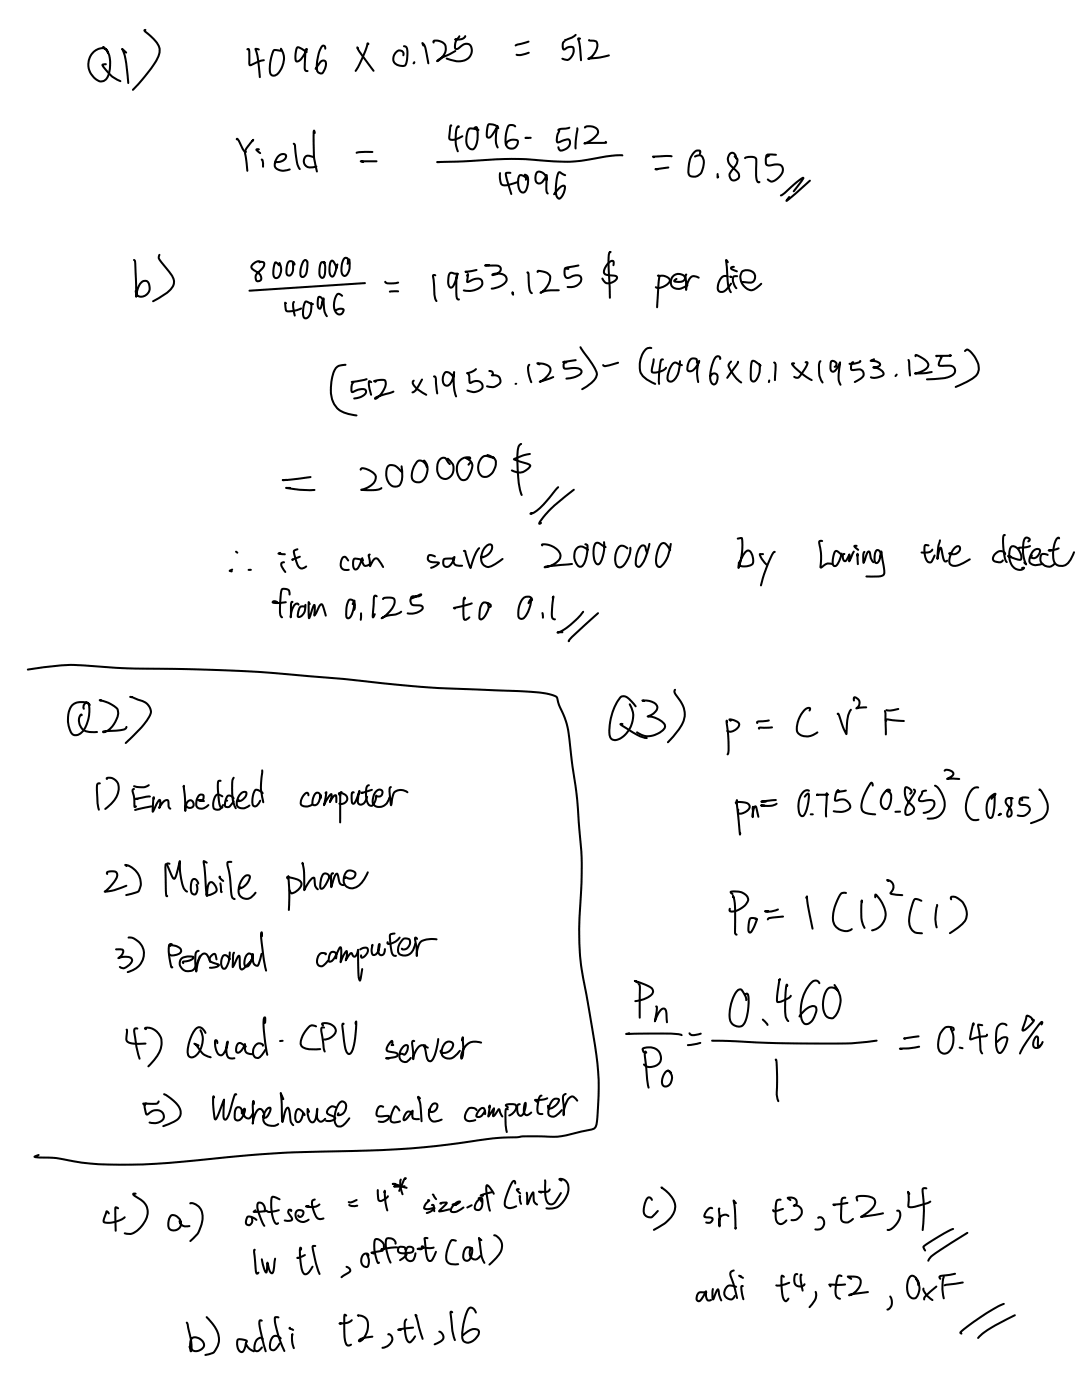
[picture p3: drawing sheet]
<svg xmlns="http://www.w3.org/2000/svg" width="161mm" height="207mm" viewBox="0 0 161 207" stroke-linecap="round" stroke-linejoin="round" font-family="sans-serif">
<g fill="none" stroke="#000" stroke-width=".3">
<path d="M54.5 6.5l-.1-.1a16.9 16.9 0 0 1-1.8 4.1M61.3 9.2l-.1 .2M78.2 6.2l-1.9 .5M82.7 19.3a2.22 2.22 0 0 0-.2 1.8l.3-.1a2.24 2.24 0 0 1 1.4-.3 1.19 1.19 0 0 1-1.4 1.6l-.2-.5M84.2 18.9l-.5 .1a1.54 1.54 0 0 0-1.1 .3M85.4 19l-.2 3M86.5 18.9a1.35 1.35 0 0 1 2 .6 2.33 2.33 0 0 1-1.3 1.4l-.7 .3 3.1-.1h.1l-.1-.1M87.2 5.9l.4 .1a.71 .71 0 0 1 .7 .3 .71 .71 0 0 1 0 .8 2.32 2.32 0 0 1-1.3 1.6l1.8-.2 1.3-.3M55.1 22.5h-1.4l-.9 .1M55.7 23.9h-2.3l.3 .1M75.5 25.6h-.6l-.1 .2 .8 2.9M77.6 25.9a.94 .94 0 0 1 .5 1.2l-.2 .9a.55 .55 0 0 1-.5 .5 .55 .55 0 0 1-.6-.5 2.61 2.61 0 0 1 .1-2l.3-.1 .3 .2a.41 .41 0 0 1 .3 .5"/>
<path d="M80.9 26.7a1.15 1.15 0 0 0-1.3-1.3 1.23 1.23 0 0 0-.1 1.7 1.02 1.02 0 0 0 1.2-.8l.2-.4-.1 1.1a2.53 2.53 0 0 0 .2 1.6M92.1 23a19.7 19.7 0 0 0-5.2 .7 30.1 30.1 0 0 1-8.5-.1 94.8 94.8 0 0 0-11.1 .3l-2.6 .1h.3M98.9 24.8l-1.9 .3h.3M99.4 23.1l-2.8 .1 .2 .1M51.1 54a1.62 1.62 0 0 0-1.9 1.5 5.8 5.8 0 0 0 .5 4.7 4.1 4.1 0 0 0 3 1.3M54 41.9l-17.1 1.1M57 41.7a1.53 1.53 0 0 0 1.4 .2l.5-.1M58.9 43.1l-1.2 .1M64.2 55.7h.2l.1 .2 .2 2.3M78.3 54a2.68 2.68 0 0 0 .2 2.3l.1 .3M42.9 72.2h-.6l.4 .1a16.1 16.1 0 0 0 3.8 .2M45.9 70.6l-4.1 .5 .6-.1"/>
<path d="M82.6 72.1l-.1 .1a22.8 22.8 0 0 1-3.4 3.6l-.6 .3 .1-.2M84.9 72.5l-1.3 1a13.1 13.1 0 0 0-3.8 4l.3-.1M4.1 99.1a34 34 0 0 1 11.5-.3l3.6 .2 9.2 .1 9.1 .3 13.3 1.1 12.2 1.2 13.5 .6a17.1 17.1 0 0 1 5.8 .8l.4 1.3a14.3 14.3 0 0 1 1.7 6.6l.4 2.9a157.5 157.5 0 0 1 1.3 13l-.2 5.7a45.7 45.7 0 0 0 1.1 15.8l.1 1a63.2 63.2 0 0 1 1.5 12.1l-.2 3a4.8 4.8 0 0 1-.4 2.5l-2.2 .6a14.2 14.2 0 0 1-6.3 .6h-2.3l-.8 .2a49.2 49.2 0 0 0-9.1 .9l-4.6 .5-4.6 .4-17.9 .6-12.5 1.1a72.8 72.8 0 0 1-16.3 .1 22.2 22.2 0 0 0-6-.7l-.3-.1 .6-.2M34.4 84.3l-.4 .2 .3 .1M34.9 81.7l.2 .1M37.1 84.4h-.3M52.2 89.4l.2-.5v.7a3 3 0 0 1-.8 1.9h-.3a3.5 3.5 0 0 1 .4-2.7h.1a.85 .85 0 0 1 .7 1l-.1 .5M53.4 90.8v1M54.7 82.1a.46 .46 0 0 0 0 .7l.1 1a1.69 1.69 0 0 1 .9-1.1 1.2 1.2 0 0 1 .7 .7l.3 .5M60.8 88.4l.2-.1a1.44 1.44 0 0 0 1.3-.3l-1.1 .5a.56 .56 0 0 0-.5 .6 .56 .56 0 0 0 .5 .5h.8a.41 .41 0 0 1 .5 .2 .41 .41 0 0 1-.2 .6 2.55 2.55 0 0 1-2 .4M71.4 82.4l-.2 .1a1.66 1.66 0 0 0 1.6-1.8 .9 .9 0 0 0-1.2 .6l-.1 .2a1.79 1.79 0 0 0 .2 2.3 .92 .92 0 0 0 1 0l1.7-1.1M78.7 88.9a.78 .78 0 0 0-.7-.6 .78 .78 0 0 0-.8 .5 3.3 3.3 0 0 0-.4 2.7l.4 .1a1.88 1.88 0 0 0 1.1-1.5l.2-.9v-.4l-.3 .5"/>
<path d="M80.2 90.8l.1 .7M81.8 88.5l.1-.2-.2 1.4a3.2 3.2 0 0 0 .1 1.9l.3 .1M88.5 90.8l-3.7 3.4-.6 .7M19.5 103.2h-.2l1 .3a2.43 2.43 0 0 1 2 1.5 2.22 2.22 0 0 1-.8 2l-1.2 1.4-1.7 1.6M107.6 106.8h-.1a21.6 21.6 0 0 1 .2 4.8l-.1 .1M108.1 106.7l-.2-.1a1.65 1.65 0 0 1 1.5 .6 1.34 1.34 0 0 1-1.8 1M108.9 119v-.2l.2-.1a2.25 2.25 0 0 1 1.7 .5 .97 .97 0 0 1-.8 1.1l-.7 .1-.1-.3v-.2M109 118.6v-.2l.5 5.2v-.3M113.7 106.7l-1.6 .1-.1 .1v.1M114.2 107.7h-1.8l-.1 .1v.1M114.8 118.4l-2.2 .3h.7M114.9 119a4 4 0 0 1-2.3 .2h.5"/>
<path d="M139.8 114.1a.95 .95 0 0 1 1.3 .4 1.55 1.55 0 0 1-1 .8h1.8M153.8 116.9a4.3 4.3 0 0 1 1.2 3.1 2.21 2.21 0 0 1-1.9 1.7l-.6 .2M115.1 134.6a2.87 2.87 0 0 1-1.9 .3h.4M115.9 135.7l-1.6 .2a.65 .65 0 0 0-.7 .2M133.2 120.2h-.7M140.7 133.1v-.2a.68 .68 0 0 1 1 0 2.59 2.59 0 0 1 1 3.5l-.6 .6-1.6 1.2M102 153a1.07 1.07 0 0 0 1.3 .1l.4-.1M103.6 154.4l-1.8 .3M112.9 150.9l.7 .8M114.8 156.9l.1 .4 .1 2.8a7.3 7.3 0 0 0 .2 2.9M129.7 154.1a71.1 71.1 0 0 1-10.9 .4l-13.4-.4M135.9 153.4l-2.1 .3 .1 .1"/>
<path d="M136 155l-1.3 .2-1.6 .1h.3M142 155.1l.4 .1M52.8 177.7l-.9 .3h-.3M59.3 174.6a3.6 3.6 0 0 0 .3 2.2M69.8 178.4l-.7 .4M132.7 179.3l.2-.1a.78 .78 0 0 1 .2 1.1 3 3 0 0 1-1.6 1.8h-.2M26.6 181.1a1.04 1.04 0 0 0-1.3-1.1 1.8 1.8 0 0 0-.1 2 1.01 1.01 0 0 0 1.2-.1 1.01 1.01 0 0 0 .2-1.1 .6 .6 0 0 0 .6 .7h.8M40.7 186.3l-.1 .9a1.78 1.78 0 0 1-.4 1.3 2.14 2.14 0 0 1-.6-1.6l-.2 1.5a1.59 1.59 0 0 1-.5-1.2l-.2-.8M51.3 187.5a.48 .48 0 0 1 .5 .4 .48 .48 0 0 1-.4 .6l-.9 .6M57.4 197.6a.74 .74 0 0 1 .7 .5 .74 .74 0 0 1-.3 .8l-.5 .4-.7 .2M65 197.1a.81 .81 0 0 1 .6 .8 .81 .81 0 0 1-.6 .8l-.7 .3M73.1 182.9a1.71 1.71 0 0 1 .8 2.8l-1.5 1.5"/>
<path d="M120.7 191.3a1.73 1.73 0 0 1-.6 1.8l-.3 .4M121.1 180.3a.73 .73 0 0 1 .8 .3 .73 .73 0 0 1 0 .8l-.5 .6h-.8M131.7 191.9a1.28 1.28 0 0 1-.4 2M150.2 194.7l-3.8 2-1.1 .8-.6 .6"/>
</g>
<text font-size="62.1" x="5" y="157.5">≡</text>
<text font-size="9.1" x="134.3" y="184.5">⽣</text>
<text font-size="8.4" x="64.7" y="26.7">-</text>
<text font-size="7.4" x="19.7" y="11.5">)</text>
<text font-size="6.7" x="92.6" y="151.6">照</text>
<text font-size="6.5" x="98.8" y="108.3">)</text>
<g font-size="6.3">
<text x="48.9" y="60">-</text>
<text x="69.3" y="71.8">$</text>
</g>
<text font-size="6.2" x="129" y="136.2">)</text>
<text font-size="6.1" x="107.7" y="28.4">8751</text>
<g font-size="5.9">
<text x="97" y="44.1">perdie</text>
<text x="109.1" y="85.2">by</text>
</g>
<text font-size="5.8" x="22.6" y="43.2">)</text>
<text font-size="5.7" x="89.1" y="42.7">$</text>
<g font-size="5.6">
<text x="14.3" y="120.4">computer</text>
<text x="114.9" y="150.3">460</text>
</g>
<text font-size="5.5" x="90.1" y="108.3">Q</text>
<text font-size="5.4" x="107.8" y="137.1">Po</text>
<text font-size="5.3" x="96.7" y="180.8">)</text>
<g font-size="5.2">
<text x="85.9" y="56.4">(</text>
<text x="27.7" y="155.5">Quad</text>
</g>
<g font-size="5.1">
<text x="35" y="24.2">Yield</text>
<text x="18.5" y="181.5">)</text>
</g>
<g font-size="5">
<text x="27.2" y="118.9">bedded</text>
<text x="95" y="159.8">P</text>
</g>
<g font-size="4.8">
<text x="123.2" y="136.7">(</text>
<text x="18.7" y="156.7">47</text>
<text x="28.1" y="182.6">)</text>
</g>
<g font-size="4.7">
<text x="107.9" y="150.9">0</text>
<text x="150.9" y="154.8">%</text>
<text x="68.8" y="166.5">competer</text>
<text x="30.4" y="199.5">) addi</text>
</g>
<text font-size="4.6" x="19.8" y="42.8">b</text>
<g font-size="4.5">
<text x="64" y="43.5">1953</text>
<text x="94.6" y="55.7">125</text>
<text x="121.2" y="84.3">Loving</text>
<text x="94.2" y="108">3</text>
</g>
<g font-size="4.4">
<text x="53.4" y="71.5">200000</text>
<text x="146.9" y="83.3">defect</text>
<text x="66.6" y="197.7">16</text>
</g>
<g font-size="4.3">
<text x="13.1" y="11">Q1</text>
<text x="108.7" y="122.5">p</text>
<text x="134.5" y="137.1">(</text>
</g>
<g font-size="4.2">
<text x="142.9" y="120.5">(</text>
<text x="31.5" y="165.8">Warehouse</text>
<text x="142.1" y="197.1">⼆</text>
</g>
<g font-size="4.1">
<text x="10" y="107.9">Q2)</text>
<text x="137.3" y="120.3">]</text>
<text x="44.5" y="155.1">CPU</text>
</g>
<g font-size="4">
<text x="119.3" y="136.5">1</text>
<text x="24.2" y="165.8">)</text>
<text x="50.2" y="198.4">t</text>
</g>
<g font-size="3.9">
<text x="36.6" y="10.5">4096</text>
<text x="127.4" y="119.6">(</text>
</g>
<g font-size="3.8">
<text x="81.4" y="178.1">)</text>
<text x="103.1" y="191.7">andi</text>
</g>
<g font-size="3.7">
<text x="40.3" y="90.6">from</text>
<text x="82.5" y="94.1">1</text>
<text x="143.5" y="155.1">46</text>
<text x="53.4" y="186.7">offset</text>
</g>
<g font-size="3.6">
<text x="117.9" y="108.2">CV</text>
<text x="36.4" y="180.6">offset</text>
<text x="44" y="187.8">tl</text>
<text x="27.6" y="199.2">b</text>
</g>
<g font-size="3.5">
<text x="52.6" y="9.7">×</text>
<text x="98.7" y="56.1">4096</text>
<text x="133.9" y="119.8">85</text>
<text x="104.2" y="181.1">srH</text>
</g>
<g font-size="3.4">
<text x="62.5" y="8.6">125</text>
<text x="66.5" y="21.6">4096</text>
<text x="82" y="28.6">6</text>
<text x="78" y="42.6">125</text>
<text x="65.5" y="57.9">1953</text>
<text x="127.4" y="136.6">1</text>
<text x="138.8" y="155.2">0</text>
</g>
<g font-size="3.3">
<text x="101.8" y="25.4">0</text>
<text x="19.6" y="119.4">Em</text>
<text x="118.1" y="120.1">O75</text>
<text x="55.7" y="165.4">scale</text>
<text x="134.2" y="191.7">OrF</text>
<text x="52.9" y="197.9">2</text>
</g>
<g font-size="3.2">
<text x="83.2" y="8.2">512</text>
<text x="122.9" y="56.2">1953</text>
<text x="80.1" y="83.3">200000</text>
<text x="136.3" y="83">the</text>
<text x="130.9" y="108">F</text>
<text x="70.2" y="178.5">ot Cint</text>
<text x="114.8" y="191.9">t</text>
</g>
<g font-size="3.1">
<text x="42.2" y="46.4">4096</text>
<text x="96.4" y="56.1">)</text>
<text x="57.1" y="156.5">server</text>
<text x="114.4" y="180.5">t3</text>
<text x="123.3" y="180.2">t</text>
<text x="37.6" y="187.9">(</text>
<text x="66" y="186.5">( al</text>
</g>
<g font-size="3">
<text x="63.3" y="83.4">save</text>
<text x="67.1" y="91.3">to</text>
<text x="145.9" y="120.4">O</text>
<text x="15.3" y="181.5">4</text>
</g>
<g font-size="2.9">
<text x="37.2" y="40.9">8000000</text>
<text x="122.7" y="191.6">t</text>
<text x="58.9" y="198.1">t1</text>
</g>
<g font-size="2.8">
<text x="41.1" y="84">it</text>
<text x="55.1" y="90.9">12</text>
<text x="138.4" y="136.6">1</text>
</g>
<g font-size="2.7">
<text x="79.5" y="55.9">125</text>
<text x="21.1" y="165.7">5</text>
</g>
<g font-size="2.6">
<text x="111.1" y="55.9">× 01 ×</text>
<text x="126.7" y="179.5">2</text>
</g>
<g font-size="2.5">
<text x="58.2" y="9.2">0</text>
<text x="52" y="58.5">52</text>
<text x="148.8" y="120.3">85</text>
<text x="55.9" y="178.6">4</text>
</g>
<text font-size="2.4" x="130.3" y="119.2">0</text>
<g font-size="2.3">
<text x="62.7" y="179">size</text>
<text x="125.4" y="191.2">2</text>
</g>
<text font-size="2.1" x="117.5" y="190.6">4</text>
<g font-size="2">
<text x="50.4" y="84">can</text>
<text x="58.1" y="176.3">*</text>
</g>
<text font-size="1.7" x="76.3" y="7.8">=</text>
<text font-size="1.4" x="126.3" y="104.5">2</text>
<text font-size=".9" x="51.6" y="178.5">=</text>
</svg>
